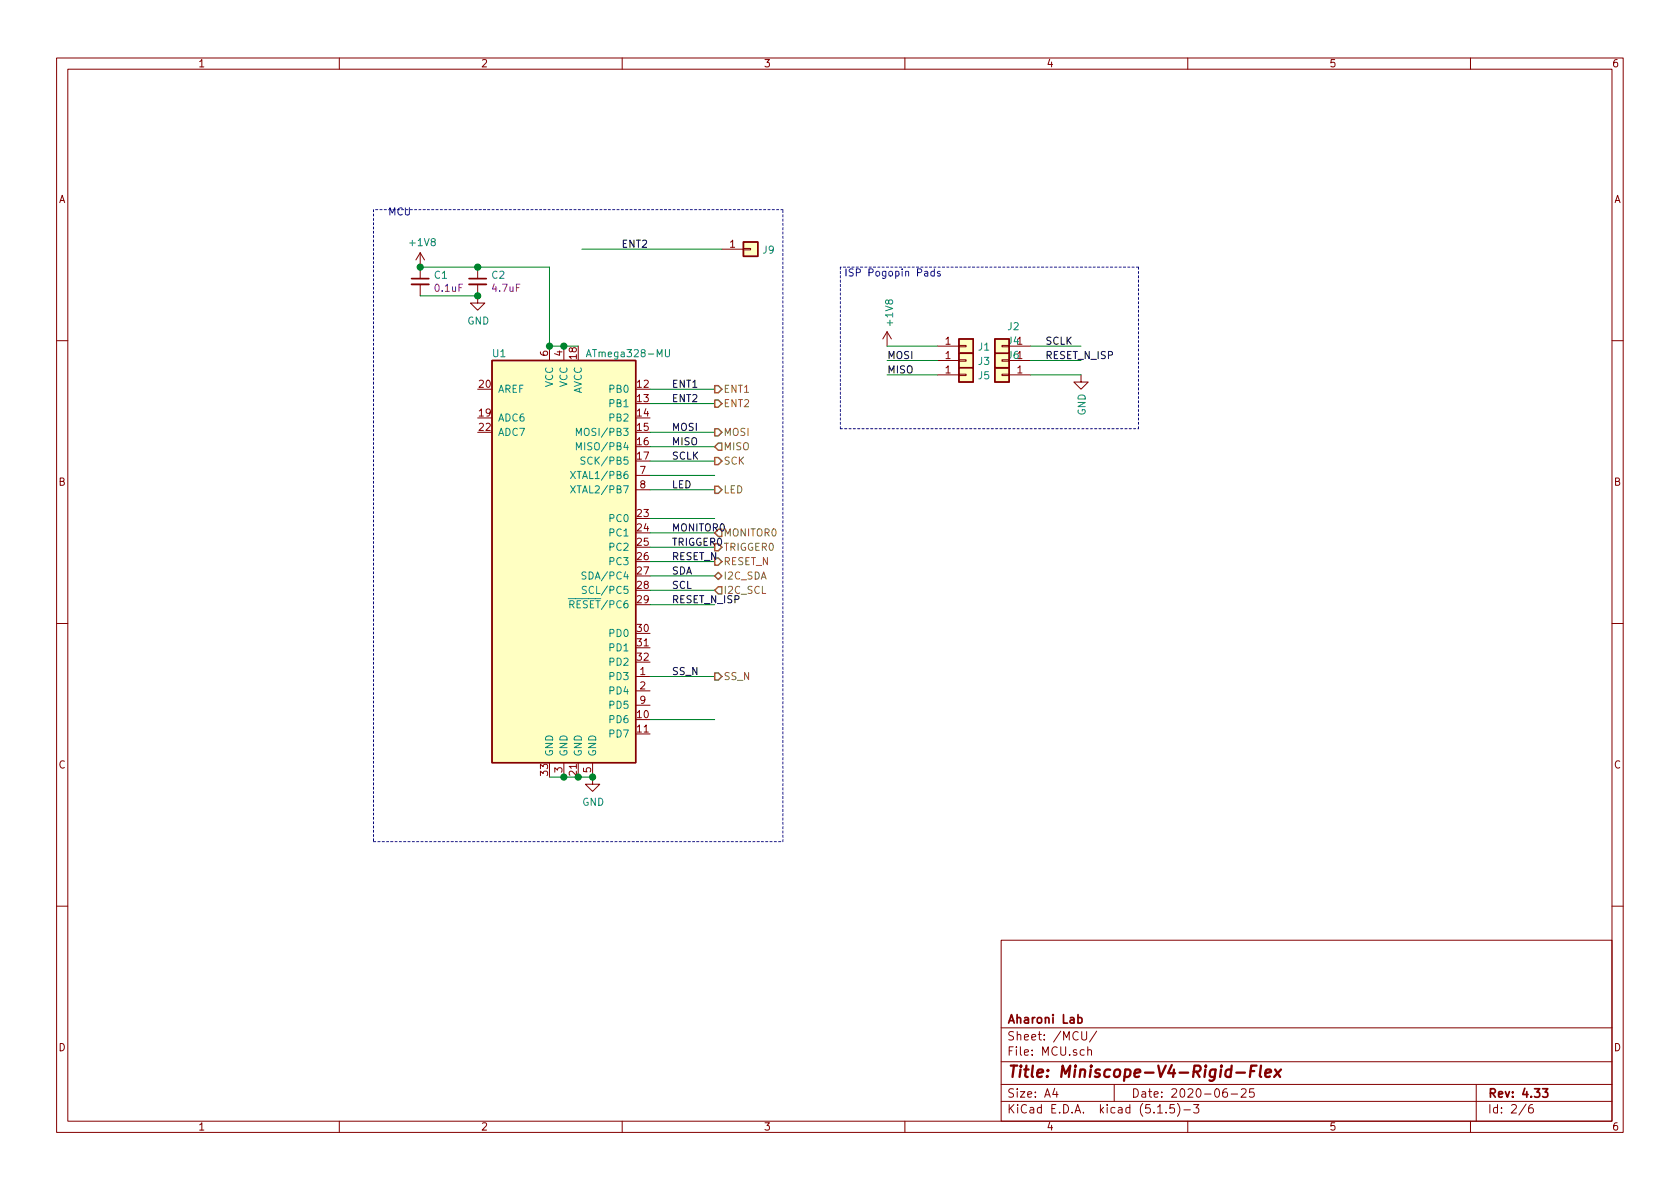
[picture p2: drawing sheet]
EESchema Schematic File Version 4
EELAYER 30 0
EELAYER END
$Descr A4 11693 8268
encoding utf-8
Sheet 2 6
Title "Miniscope-V4-Rigid-Flex"
Date "2020-06-25"
Rev "4.33"
Comp "Aharoni Lab"
Comment1 ""
Comment2 ""
Comment3 ""
Comment4 ""
$EndDescr
$Comp
L .MCU:ATmega328-MU U?
U 1 1
P 3925 3900
AR Path="/5D79A391" Ref="U?"  Part="1" 
AR Path="/5D795553/5D79A391" Ref="U1"  Part="1" 
F 0 "U1" H 3475 5350 50  0000 C CNN
F 1 "ATmega328-MU" H 4375 5350 50  0000 C CNN
F 2 ".Package_QFN:QFN_33_P50_500X500X80L40X24T310L" H 3925 2050 50  0001 C CNN
F 3 "http://ww1.microchip.com/downloads/en/DeviceDoc/40001906C.pdf" H 3925 3900 50  0001 C CNN
	1    3925 3900
	1    0    0    -1  
$EndComp
$Comp
L .Capacitor:GRM155R60J475ME87D C?
U 1 1
P 3325 1950
AR Path="/5D79A39F" Ref="C?"  Part="1" 
AR Path="/5D795553/5D79A39F" Ref="C2"  Part="1" 
F 0 "C2" H 3417 1996 50  0000 L CNN
F 1 "GRM155R60J475ME47D" H 2935 2120 50  0001 L CNN
F 2 ".Capacitor:C_0402_1005Metric_L" H 3435 2220 50  0001 C CNN
F 3 "" H 3335 2020 50  0001 C CNN
F 4 "4.7uF" H 3417 1905 50  0000 L CNN "Note"
F 5 "0402" H 3435 1770 50  0001 C CNN "Size"
	1    3325 1950
	1    0    0    -1  
$EndComp
$Comp
L power:GND #PWR?
U 1 1
P 4125 5400
AR Path="/5D79A3A5" Ref="#PWR?"  Part="1" 
AR Path="/5D795553/5D79A3A5" Ref="#PWR0101"  Part="1" 
F 0 "#PWR0101" H 4125 5150 50  0001 C CNN
F 1 "GND" H 4130 5227 50  0000 C CNN
F 2 "" H 4125 5400 50  0001 C CNN
F 3 "" H 4125 5400 50  0001 C CNN
	1    4125 5400
	1    0    0    -1  
$EndComp
$Comp
L power:+1V8 #PWR?
U 1 1
P 2925 1850
AR Path="/5D79A3AB" Ref="#PWR?"  Part="1" 
AR Path="/5D795553/5D79A3AB" Ref="#PWR0102"  Part="1" 
F 0 "#PWR0102" H 2925 1700 50  0001 C CNN
F 1 "+1V8" H 2940 2023 50  0000 C CNN
F 2 "" H 2925 1850 50  0001 C CNN
F 3 "" H 2925 1850 50  0001 C CNN
	1    2925 1850
	1    0    0    -1  
$EndComp
Wire Wire Line
	4025 2400 3925 2400
Wire Wire Line
	3825 2400 3825 1850
Wire Wire Line
	3825 1850 3325 1850
Connection ~ 3825 2400
Connection ~ 3925 2400
Wire Wire Line
	3925 2400 3825 2400
Connection ~ 3325 1850
Wire Wire Line
	3325 1850 2925 1850
Wire Wire Line
	3325 2050 2925 2050
Wire Wire Line
	3825 5400 3925 5400
Connection ~ 3925 5400
Wire Wire Line
	3925 5400 4025 5400
Connection ~ 4025 5400
Wire Wire Line
	4025 5400 4125 5400
Connection ~ 4125 5400
$Comp
L power:GND #PWR?
U 1 1
P 3325 2050
AR Path="/5D79A3C0" Ref="#PWR?"  Part="1" 
AR Path="/5D795553/5D79A3C0" Ref="#PWR0103"  Part="1" 
F 0 "#PWR0103" H 3325 1800 50  0001 C CNN
F 1 "GND" H 3330 1877 50  0000 C CNN
F 2 "" H 3325 2050 50  0001 C CNN
F 3 "" H 3325 2050 50  0001 C CNN
	1    3325 2050
	1    0    0    -1  
$EndComp
Connection ~ 3325 2050
Wire Wire Line
	4525 2700 4975 2700
Wire Wire Line
	4525 2800 4975 2800
Wire Wire Line
	4525 3000 4975 3000
Wire Wire Line
	4525 3100 4975 3100
Wire Wire Line
	4525 3200 4975 3200
Wire Wire Line
	4525 3300 4975 3300
Wire Wire Line
	4525 3400 4975 3400
Wire Wire Line
	4525 3600 4975 3600
Wire Wire Line
	4525 3700 4975 3700
Wire Wire Line
	4525 3800 4975 3800
Wire Wire Line
	4525 3900 4975 3900
Wire Wire Line
	4525 4000 4975 4000
Wire Wire Line
	4525 4100 4975 4100
Wire Wire Line
	4525 4200 4975 4200
Wire Wire Line
	4525 4700 4975 4700
Wire Wire Line
	4525 5000 4975 5000
Text Label 4675 3400 0    50   ~ 0
LED
Text Label 4675 3000 0    50   ~ 0
MOSI
Text Label 4675 3100 0    50   ~ 0
MISO
Text Label 4675 3200 0    50   ~ 0
SCLK
Text Label 4675 4100 0    50   ~ 0
SCL
Text Label 4675 4000 0    50   ~ 0
SDA
Text Label 4675 4700 0    50   ~ 0
SS_N
Text Label 4675 3700 0    50   ~ 0
MONITOR0
Text Label 4675 3800 0    50   ~ 0
TRIGGER0
Text Label 4675 3900 0    50   ~ 0
RESET_N
Text Label 4675 4200 0    50   ~ 0
RESET_N_ISP
Text Label 4675 2700 0    50   ~ 0
ENT1
Text Label 4675 2800 0    50   ~ 0
ENT2
$Comp
L .Connector:Conn_01x01 J?
U 1 1
P 6725 2600
AR Path="/5D79A414" Ref="J?"  Part="1" 
AR Path="/5D795553/5D79A414" Ref="J5"  Part="1" 
F 0 "J5" H 6804 2596 50  0000 L CNN
F 1 "DNL" H 6805 2551 50  0001 L CNN
F 2 ".Connector:Conn_1x1_700_Circular_Pad" H 6725 2600 50  0001 C CNN
F 3 "~" H 6725 2600 50  0001 C CNN
	1    6725 2600
	1    0    0    -1  
$EndComp
$Comp
L .Connector:Conn_01x01 J?
U 1 1
P 6725 2500
AR Path="/5D79A41A" Ref="J?"  Part="1" 
AR Path="/5D795553/5D79A41A" Ref="J3"  Part="1" 
F 0 "J3" H 6804 2496 50  0000 L CNN
F 1 "DNL" H 6805 2451 50  0001 L CNN
F 2 ".Connector:Conn_1x1_700_Circular_Pad" H 6725 2500 50  0001 C CNN
F 3 "~" H 6725 2500 50  0001 C CNN
	1    6725 2500
	1    0    0    -1  
$EndComp
$Comp
L .Connector:Conn_01x01 J?
U 1 1
P 6725 2400
AR Path="/5D79A420" Ref="J?"  Part="1" 
AR Path="/5D795553/5D79A420" Ref="J1"  Part="1" 
F 0 "J1" H 6804 2396 50  0000 L CNN
F 1 "DNL" H 6805 2351 50  0001 L CNN
F 2 ".Connector:Conn_1x1_700_Circular_Pad" H 6725 2400 50  0001 C CNN
F 3 "~" H 6725 2400 50  0001 C CNN
	1    6725 2400
	1    0    0    -1  
$EndComp
$Comp
L .Connector:Conn_01x01 J?
U 1 1
P 6975 2400
AR Path="/5D79A426" Ref="J?"  Part="1" 
AR Path="/5D795553/5D79A426" Ref="J2"  Part="1" 
F 0 "J2" H 6895 2267 50  0000 C CNN
F 1 "DNL" H 7055 2351 50  0001 L CNN
F 2 ".Connector:Conn_1x1_700_Circular_Pad" H 6975 2400 50  0001 C CNN
F 3 "~" H 6975 2400 50  0001 C CNN
	1    6975 2400
	-1   0    0    1   
$EndComp
$Comp
L .Connector:Conn_01x01 J?
U 1 1
P 6975 2500
AR Path="/5D79A42C" Ref="J?"  Part="1" 
AR Path="/5D795553/5D79A42C" Ref="J4"  Part="1" 
F 0 "J4" H 6895 2367 50  0000 C CNN
F 1 "DNL" H 7055 2451 50  0001 L CNN
F 2 ".Connector:Conn_1x1_700_Circular_Pad" H 6975 2500 50  0001 C CNN
F 3 "~" H 6975 2500 50  0001 C CNN
	1    6975 2500
	-1   0    0    1   
$EndComp
$Comp
L .Connector:Conn_01x01 J?
U 1 1
P 6975 2600
AR Path="/5D79A432" Ref="J?"  Part="1" 
AR Path="/5D795553/5D79A432" Ref="J6"  Part="1" 
F 0 "J6" H 6895 2467 50  0000 C CNN
F 1 "DNL" H 7055 2551 50  0001 L CNN
F 2 ".Connector:Conn_1x1_700_Circular_Pad" H 6975 2600 50  0001 C CNN
F 3 "~" H 6975 2600 50  0001 C CNN
	1    6975 2600
	-1   0    0    1   
$EndComp
Wire Wire Line
	6525 2400 6175 2400
Wire Wire Line
	6525 2500 6175 2500
Wire Wire Line
	6525 2600 6175 2600
Wire Wire Line
	7175 2400 7525 2400
Wire Wire Line
	7175 2500 7525 2500
Wire Wire Line
	7175 2600 7525 2600
$Comp
L power:GND #PWR?
U 1 1
P 7525 2600
AR Path="/5D79A43E" Ref="#PWR?"  Part="1" 
AR Path="/5D795553/5D79A43E" Ref="#PWR0108"  Part="1" 
F 0 "#PWR0108" H 7525 2350 50  0001 C CNN
F 1 "GND" V 7530 2472 50  0000 R CNN
F 2 "" H 7525 2600 50  0001 C CNN
F 3 "" H 7525 2600 50  0001 C CNN
	1    7525 2600
	1    0    0    -1  
$EndComp
$Comp
L power:+1V8 #PWR?
U 1 1
P 6175 2400
AR Path="/5D79A444" Ref="#PWR?"  Part="1" 
AR Path="/5D795553/5D79A444" Ref="#PWR0109"  Part="1" 
F 0 "#PWR0109" H 6175 2250 50  0001 C CNN
F 1 "+1V8" V 6190 2528 50  0000 L CNN
F 2 "" H 6175 2400 50  0001 C CNN
F 3 "" H 6175 2400 50  0001 C CNN
	1    6175 2400
	1    0    0    -1  
$EndComp
Text Label 6175 2500 0    50   ~ 0
MOSI
Text Label 6175 2600 0    50   ~ 0
MISO
Text Label 7275 2400 0    50   ~ 0
SCLK
Text Label 7275 2500 0    50   ~ 0
RESET_N_ISP
$Comp
L .Capacitor:GRM155R71A104JA01D C?
U 1 1
P 2925 1950
AR Path="/5D79A46A" Ref="C?"  Part="1" 
AR Path="/5D795553/5D79A46A" Ref="C1"  Part="1" 
F 0 "C1" H 3017 1996 50  0000 L CNN
F 1 "GRM033R61A104ME15D" H 2535 2120 50  0001 L CNN
F 2 ".Capacitor:C_0201_0603Metric_L" H 2985 2220 50  0001 C CNN
F 3 "http://search.murata.co.jp/Ceramy/image/img/A01X/G101/ENG/GRM033R61A104ME15-01.pdf" H 2935 2020 50  0001 C CNN
F 4 "0.1uF" H 3017 1905 50  0000 L CNN "Note"
F 5 "0201" H 3035 1770 50  0001 C CNN "Size"
	1    2925 1950
	1    0    0    -1  
$EndComp
Connection ~ 2925 1850
$Comp
L .Connector:Conn_01x01 J?
U 1 1
P 5225 1725
AR Path="/5D79A471" Ref="J?"  Part="1" 
AR Path="/5D795553/5D79A471" Ref="J9"  Part="1" 
F 0 "J9" H 5304 1721 50  0000 L CNN
F 1 "DNL" H 5305 1676 50  0001 L CNN
F 2 ".Connector:Conn_1x1_700_Circular_Pad" H 5225 1725 50  0001 C CNN
F 3 "~" H 5225 1725 50  0001 C CNN
	1    5225 1725
	1    0    0    -1  
$EndComp
Wire Wire Line
	4050 1725 5025 1725
Text HLabel 4975 3000 2    50   Output ~ 0
MOSI
Text HLabel 4975 3100 2    50   Input ~ 0
MISO
Text HLabel 4975 3700 2    50   Input ~ 0
MONITOR0
Text HLabel 4975 3800 2    50   Output ~ 0
TRIGGER0
Text HLabel 4975 3900 2    50   Output ~ 0
RESET_N
Text HLabel 4975 3200 2    50   Output ~ 0
SCK
Text HLabel 4975 4700 2    50   Output ~ 0
SS_N
Text HLabel 4975 3400 2    50   Output ~ 0
LED
Text HLabel 4975 4000 2    50   BiDi ~ 0
I2C_SDA
Text HLabel 4975 2700 2    50   Output ~ 0
ENT1
Text HLabel 4975 2800 2    50   Output ~ 0
ENT2
Text HLabel 4975 4100 2    50   Input ~ 0
I2C_SCL
Text Label 4325 1725 0    50   ~ 0
ENT2
Wire Notes Line
	5850 1850 5850 2975
Wire Notes Line
	5850 2975 7925 2975
Wire Notes Line
	7925 2975 7925 1850
Wire Notes Line
	7925 1850 5850 1850
Wire Notes Line
	2600 1450 2600 5850
Wire Notes Line
	2600 5850 5450 5850
Wire Notes Line
	5450 5850 5450 1450
Wire Notes Line
	5450 1450 2600 1450
Text Notes 2700 1500 0    50   ~ 0
MCU
Text Notes 5875 1925 0    50   ~ 0
ISP Pogopin Pads
$EndSCHEMATC
